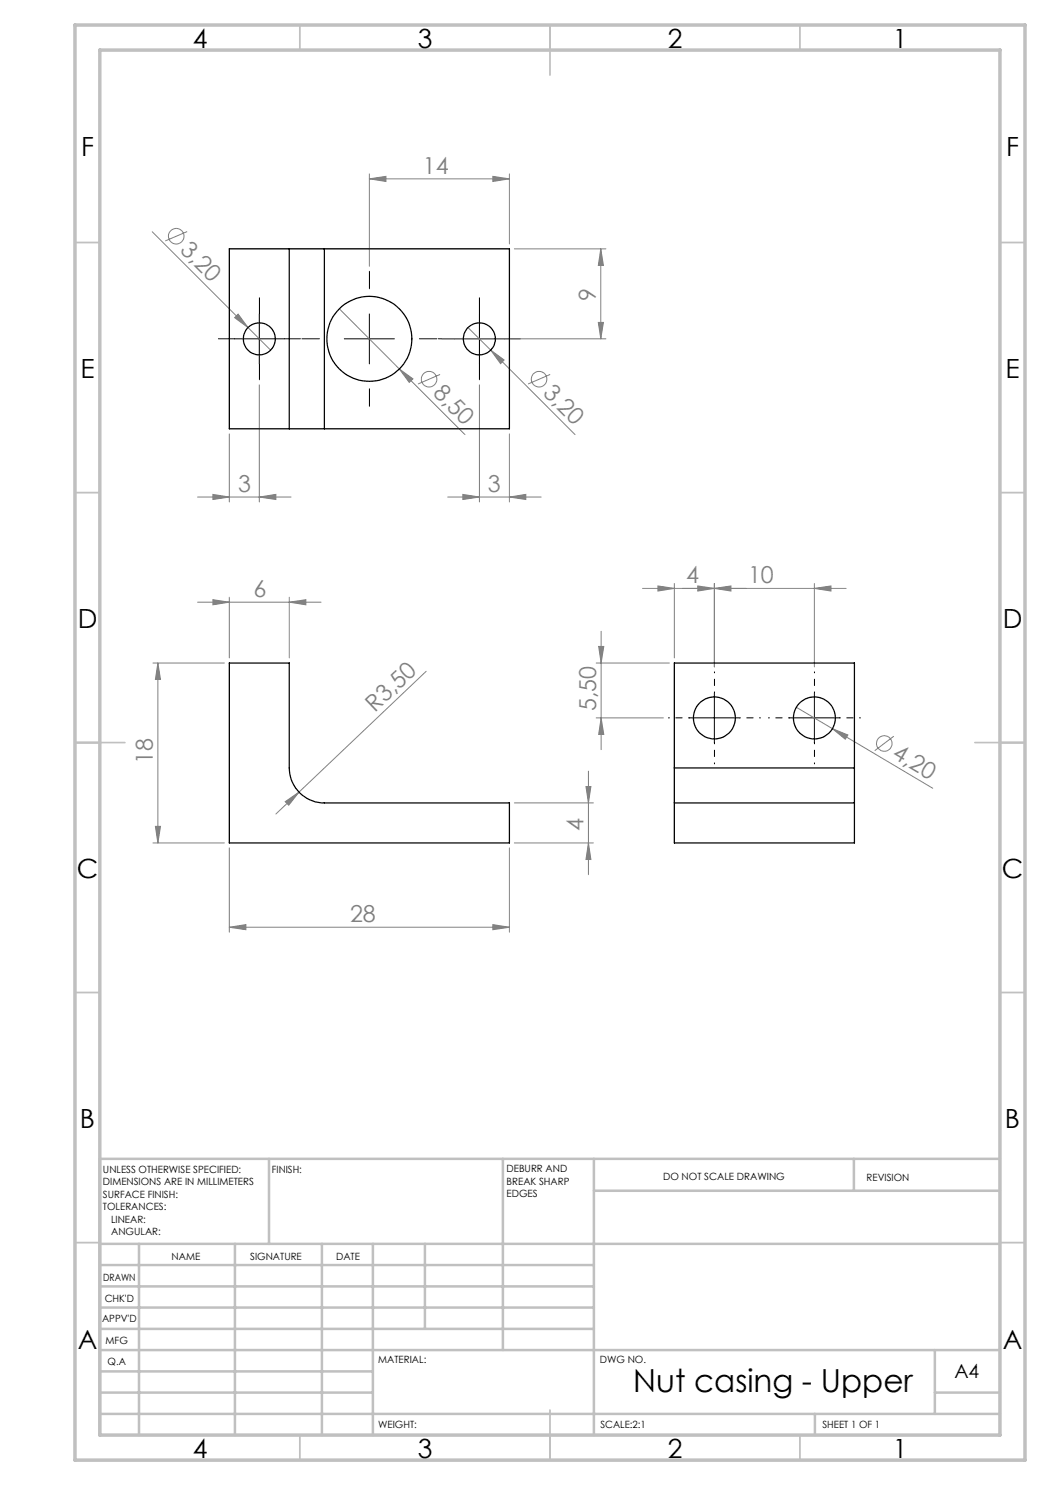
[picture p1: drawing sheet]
<svg xmlns="http://www.w3.org/2000/svg" width="210mm" height="297mm" viewBox="0 0 210 297" stroke-linecap="round" stroke-linejoin="round" font-family="sans-serif">
<g fill="none" stroke="#c0c0c0" stroke-width=".35">
<path d="M60 5v5M110 5v10M160 5v5M15 48.5h5M200 48.5h5M15 98.5h5M200 98.5h5M15 148.5h10M195 148.5h10M15 198.5h5M200 198.5h5M15 248.5h5"/>
<path d="M200 248.5h5M60 287v5M110 282v10M160 287v5"/>
</g>
<g fill="none" stroke="#c0c0c0" stroke-width=".5">
<path d="M53.8 231.8v17M100.6 231.8v38.2M118.8 231.8v55.2M118.8 238.2h81.2M170.8 231.8v6.4M200 231.8h-180v55.2M20 248.8h180M20 257.3h98.8M20 253h98.8M27.8 248.8v38.2M47 248.8v38.2M64.4 248.8v38.2"/>
<path d="M74.6 248.8v38.2M85 248.8v17M20 265.8h98.8M20 261.5h98.8M20 278.5h54.6M20 274.3h54.6M20 270h180M187 278.5h13M187 270v12.8M20 282.8h180M163 282.8v4.2"/>
</g>
<path d="M15 5h190v287h-190zM20 10h180v277h-180z" fill="none" stroke="#c0c0c0" stroke-width=".7"/>
<g fill="none" stroke="#808080" stroke-width=".2">
<path d="M73.9 35.8l3.3-.5v1zM73.9 34.8v18.5M73.9 35.8h28M98.6 35.3l3.3 .5-3.3 .5zM101.9 34.8v14M30.4 46.4l23.7 23.6M37.4 46.3l-4.3 1.9M102.9 49.8h18.3M120.2 49.8v18M120.2 49.8l.5 3.3h-1zM46.9 63.5l.7-.7 2 2.7zM51.9 77v23.4"/>
<path d="M67.9 61.8l12 12M79.9 73.8l2.7 2-.8 .7zM79.9 73.8l13.1 13.1M88 74.9l-4.4 1.9M88.4 67.8h32.8M93.6 65.5l4.5 4.5M95.9 77v23.4M98.1 70l2.7 2-.7 .7zM98.1 70l16.9 16.9M110 74.9l-4.4 1.9M119.7 64.5h1l-.5 3.3zM39.5 99.4h18.7"/>
<path d="M42.6 98.9l3.3 .5-3.3 .5zM45.9 86.8v13.6M51.9 99.4l3.3-.5v1zM89.5 99.4h18.7M92.6 98.9l3.3 .5-3.3 .5zM101.9 99.4l3.3-.5v1zM101.9 86.8v13.6M42.6 119.9l3.3 .5-3.3 .6zM45.9 119.4v12.2M57.9 119.4v12.2M131.6 117.2l3.3 .5-3.3 .5zM134.9 116.7v14.9"/>
<path d="M139.6 117.2l3.3 .5-3.3 .5zM142.9 117.7l3.3-.5v1zM142.9 116.7v16.7M162.9 117.7l3.3-.5v1zM162.9 116.7v16.7M169.2 117.7h-40.7M30.6 132.6h14.3M31.6 132.6v36M31.6 132.6l.5 3.3h-1zM39.5 120.4h24.7M57.9 120.4l3.3-.5v1.1zM85.2 134.3l-25.4 24.1"/>
<path d="M119.2 132.6h14.7M119.7 129.3h1.1l-.6 3.3zM120.2 126.3v23.6M59.8 158.4l-4.6 4.4M117.2 157.3h1l-.5 3.3zM117.7 154.2v20.7M119.2 143.6h13.5M120.2 143.6l.6 3.3h-1.1zM159.3 141.5l27.2 16.2M166.5 145.7l3.1 1.3-.5 .8zM178.8 147.2l-3.9 2.9M30.6 168.6h14.3"/>
<path d="M31.1 165.3h1l-.5 3.3zM45.9 169.6v16.8M57 160.3l2.8-1.9-2.1 2.6zM101.9 169.6v16.8M102.9 168.6h15.8M102.9 160.6h15.8M117.7 168.6l.5 3.3h-1zM45.9 185.5l3.3-.6v1zM45.9 185.5h56M98.6 184.9l3.3 .6-3.3 .4z"/>
<circle cx="35.3" cy="47.2" r="1.56"/>
<circle cx="85.8" cy="75.8" r="1.56"/>
<circle cx="107.8" cy="75.8" r="1.55"/>
<circle cx="176.8" cy="148.7" r="1.56"/>
</g>
<path d="M142.9 138.6v-4.2M162.9 138.6v-4.2M137.9 143.6h-4.2M142.9 148.6v4.2M147.9 143.6h4.2M157.9 143.6h-4.2M162.9 148.6v4.2M167.9 143.6h4.2" fill="none" stroke="#000" stroke-width=".2" stroke-dasharray="15.2 1.3 1.3 1.3" stroke-dashoffset="15"/>
<path d="M73.9 57.8v-3.5M46.9 67.8h-3.2M51.9 62.8v-3.2M51.9 72.8v3.2M56.9 67.8h3.2M63.9 67.8h-3.5M73.9 77.8v3.5M83.9 67.8h3.5M90.9 67.8h-3.2M95.9 62.8v-3.2M95.9 72.8v3.2M100.9 67.8h3.2" fill="none" stroke="#000" stroke-width=".2" stroke-dasharray="15.2 1.3 1.3 1.3"/>
<path d="M46.9 67.8h10M51.9 62.8v10M68.9 67.8h10M73.9 62.8v10M90.9 67.8h10M95.9 62.8v10M142.9 138.6v10M162.9 138.6v10M137.9 143.6h10M157.9 143.6h10" fill="none" stroke="#000" stroke-width=".2"/>
<g fill="#808080">
<path d="M46.9 63.5l.7-.7 2 2.7z"/>
<path d="M57 160.3l2.8-1.9-2.1 2.6z"/>
<path d="M79.9 73.8l2.7 2-.8 .7z"/>
<path d="M98.1 70l2.7 2-.7 .7z"/>
<path d="M166.5 145.7l3.1 1.3-.5 .8z"/>
<path d="M142.9 117.7l3.3-.5v1zM131.6 117.2l3.3 .5-3.3 .5z"/>
<path d="M57.9 120.4l3.3-.5v1.1zM42.6 119.9l3.3 .5-3.3 .6zM51.9 99.4l3.3-.5v1zM42.6 98.9l3.3 .5-3.3 .5z"/>
<path d="M45.9 185.5l3.3-.6v1zM98.6 184.9l3.3 .6-3.3 .4zM73.9 35.8l3.3-.5v1zM98.6 35.3l3.3 .5-3.3 .5zM92.6 98.9l3.3 .5-3.3 .5zM101.9 99.4l3.3-.5v1zM139.6 117.2l3.3 .5-3.3 .5zM162.9 117.7l3.3-.5v1z"/>
<path d="M31.1 165.3h1l-.5 3.3zM31.6 132.6l.5 3.3h-1zM120.2 143.6l.6 3.3h-1.1zM119.7 129.3h1.1l-.6 3.3z"/>
<path d="M119.7 64.5h1l-.5 3.3zM120.2 49.8l.5 3.3h-1z"/>
<path d="M117.2 157.3h1l-.5 3.3zM117.7 168.6l.5 3.3h-1z"/>
</g>
<g fill="none" stroke="#000" stroke-width=".25">
<path d="M57.9 49.8h7M57.9 49.8v36M57.9 49.8h-12v36h12M64.9 49.8h37v36h-37M64.9 49.8v36M57.9 85.8h7M45.9 132.6h12v21a7 7 0 0 0 7 7h37v8h-56zM134.9 153.6v7M134.9 153.6v-21h36v21M134.9 153.6h36M170.9 153.6v7M134.9 160.6h36"/>
<path d="M134.9 160.6v8h36v-8"/>
<circle cx="51.9" cy="67.8" r="3.2"/>
<circle cx="73.9" cy="67.8" r="8.5"/>
<circle cx="95.9" cy="67.8" r="3.2"/>
<circle cx="142.9" cy="143.6" r="4.2"/>
<circle cx="162.9" cy="143.6" r="4.2"/>
</g>
<text font-size="6.3" x="126.7" y="278.4">Nut casing - Upper</text>
<g font-size="5.3">
<text x="38.5" y="9.5">4</text>
<text x="83.5" y="9.5">3</text>
<text x="133.6" y="9.5">2</text>
<text x="178.6" y="9.5">1</text>
<text x="16.2" y="31.3">F</text>
<text x="201.2" y="31.3">F</text>
<text x="16.1" y="75.5">E</text>
<text x="201.1" y="75.5">E</text>
<text x="15.5" y="125.5">D</text>
<text x="200.5" y="125.5">D</text>
<text x="15.4" y="175.5">C</text>
<text x="200.4" y="175.5">C</text>
<text x="16" y="225.5">B</text>
<text x="201" y="225.5">B</text>
<text x="15.5" y="269.8">A</text>
<text x="200.5" y="269.8">A</text>
<text x="38.5" y="291.5">4</text>
<text x="83.5" y="291.5">3</text>
<text x="133.6" y="291.5">2</text>
<text x="178.6" y="291.5">1</text>
</g>
<g font-size="4.7" fill="#808080">
<text x="84.6" y="34.7">14</text>
<text x="35.9" y="50.3" transform="rotate(45 35.9 50.3)">3,20</text>
<text x="119.2" y="60.2" transform="rotate(-90 119.2 60.2)">9</text>
<text x="86.4" y="78.8" transform="rotate(45 86.4 78.8)">8,50</text>
<text x="108.4" y="78.8" transform="rotate(45 108.4 78.8)">3,20</text>
<text x="47.6" y="98.4">3</text>
<text x="97.6" y="98.4">3</text>
<text x="50.7" y="119.4">6</text>
<text x="137.3" y="116.7">4</text>
<text x="149.6" y="116.7">10</text>
<text x="75" y="142.6" transform="rotate(-44 75 142.6)">R3,50</text>
<text x="119.2" y="142.2" transform="rotate(-90 119.2 142.2)">5,50</text>
<text x="30.6" y="152.8" transform="rotate(-90 30.6 152.8)">18</text>
<text x="178.2" y="151.5" transform="rotate(31 178.2 151.5)">4,20</text>
<text x="116.7" y="166.1" transform="rotate(-90 116.7 166.1)">4</text>
<text x="70" y="184.4">28</text>
</g>
<text font-size="3.9" x="190.9" y="275.5">A4</text>
<g font-size="2">
<text x="20.6" y="234.6">UNLESS OTHERWISE SPECIFIED:</text>
<text x="20.6" y="237.1">DIMENSIONS ARE IN MILLIMETERS</text>
<text x="20.6" y="239.6">SURFACE FINISH:</text>
<text x="54.4" y="234.6">FINISH:</text>
<text x="101.3" y="234.5">DEBURR AND</text>
<text x="101.3" y="237">BREAK SHARP</text>
<text x="101.3" y="239.5">EDGES</text>
<text x="132.6" y="236">DO NOT SCALE DRAWING</text>
<text x="173.3" y="236.2">REVISION</text>
<text x="20.6" y="242.1">TOLERANCES:</text>
<text x="22.2" y="244.6">LINEAR:</text>
<text x="22.2" y="247.1">ANGULAR:</text>
<text x="34.3" y="252">NAME</text>
<text x="50" y="251.9">SIGNATURE</text>
<text x="67.2" y="251.9">DATE</text>
<text x="20.6" y="256.1">DRAWN</text>
<text x="20.9" y="260.3">CHK'D</text>
<text x="20.4" y="264.4">APPV'D</text>
<text x="21.1" y="268.8">MFG</text>
<text x="21.5" y="273">Q.A</text>
<text x="75.6" y="272.5">MATERIAL:</text>
<text x="120" y="272.5">DWG NO.</text>
<text x="75.6" y="285.5">WEIGHT:</text>
<text x="120.1" y="285.6">SCALE:2:1</text>
<text x="164.5" y="285.6">SHEET 1 OF 1</text>
</g>
</svg>
